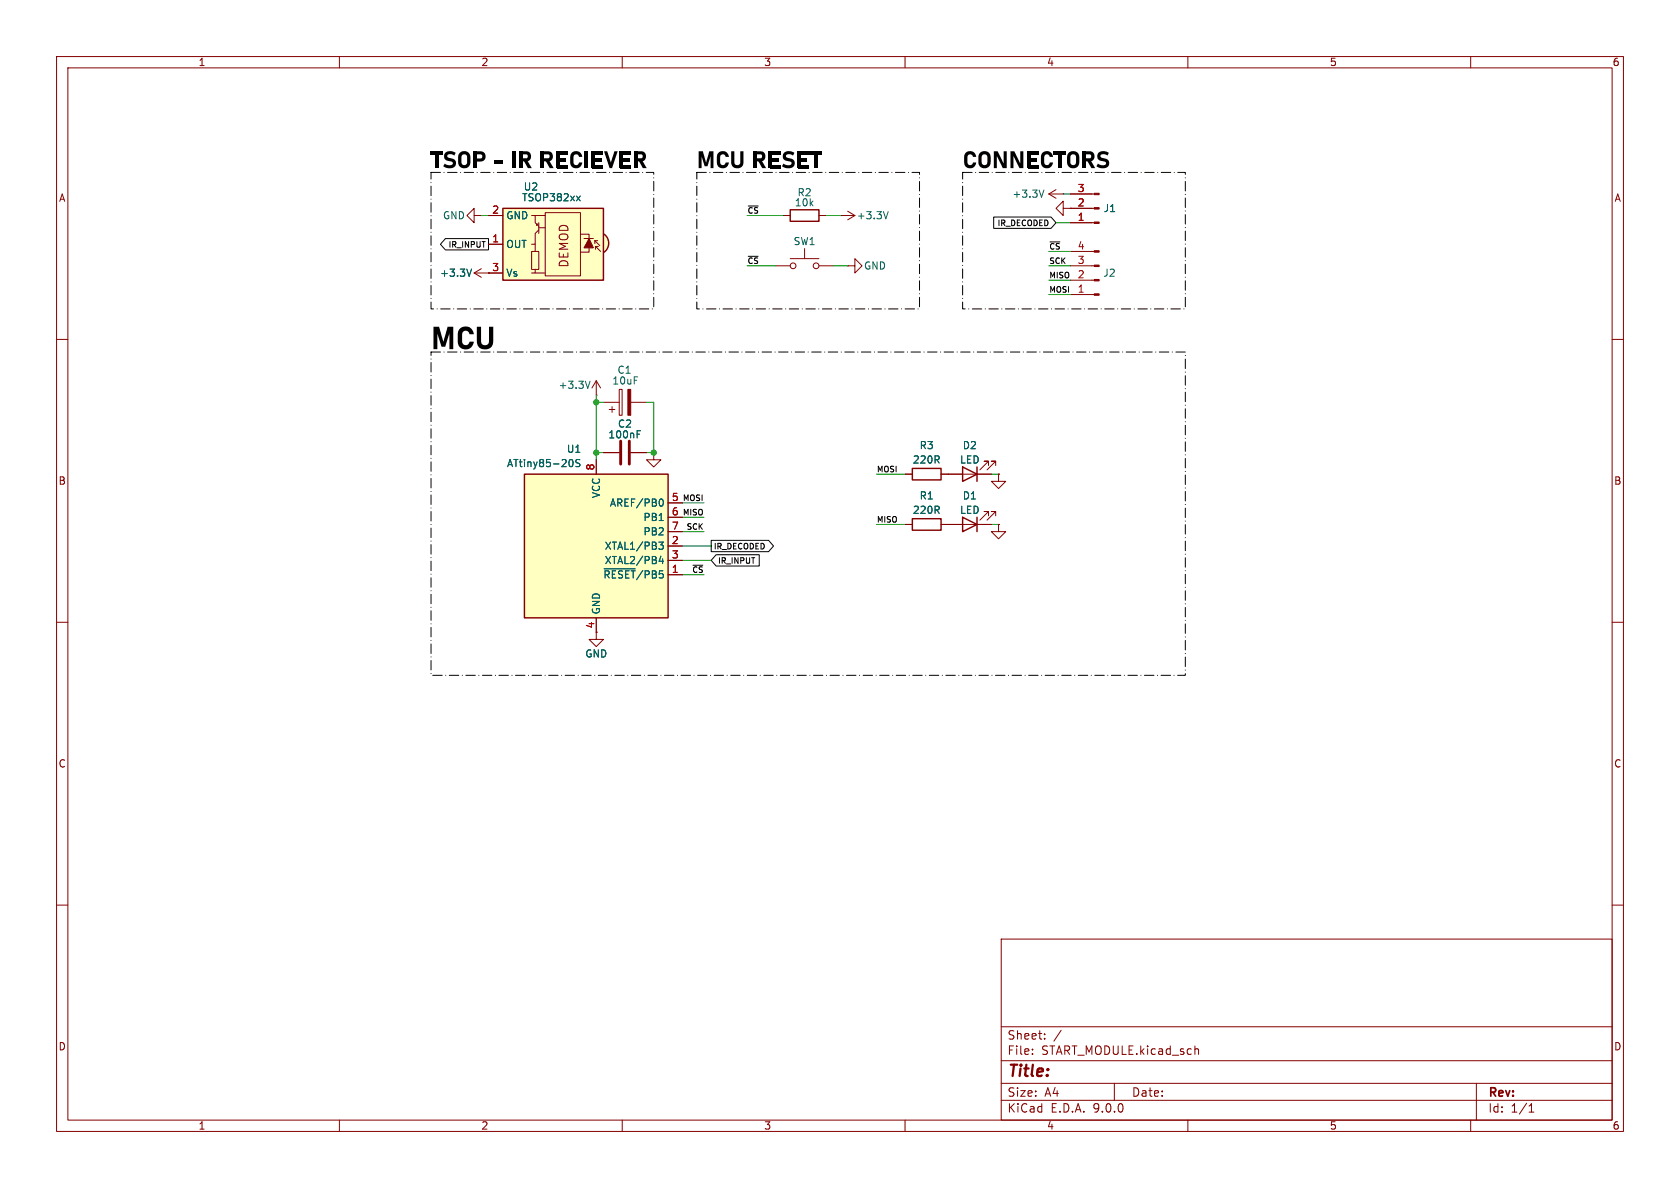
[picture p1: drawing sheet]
<svg xmlns="http://www.w3.org/2000/svg" width="297mm" height="210mm" viewBox="0 0 297 210" stroke-linecap="round" stroke-linejoin="round" font-family="sans-serif">
<g fill="none" stroke="#840000" stroke-width=".18">
<path d="M10 10h277v190h-277zM12 12h273v186h-273zM60 10v2M110 10v2M160 10v2M210 10v2M260 10v2M10 60h2M285 60h2M10 110h2M285 110h2M10 160h2"/>
<path d="M177 166h108v32h-108zM285 160h2M60 198v2M110 198v2M160 198v2M177 194.5h108M177 191.5h108M177 187.5h108M177 181.5h108M182.5 186.3v.1M182.5 185.5v.1M184.7 183.6v.1"/>
<path d="M184.7 182.8v.1M187.6 182.1l-1.3 2M197 191.5v3M210 198v2M211.5 185.4h.2l.2 .2v.8M260 198v2M261 191.5v6.5M270.3 196.6h.9M270.3 195.5l.4-.4v1.5"/>
</g>
<path d="M92.7 83.8h25.4v25.4h-25.4z" fill="#ffffc2"/>
<path d="M92.7 83.8h25.4v25.4h-25.4z" fill="none" stroke="#840000" stroke-width=".25"/>
<g fill="none" stroke="#840000" stroke-width=".18">
<path d="M83.8 38.1v-1.3l-1.3 1.3 1.3 1.3v-1.3h1.3M85.1 38.1h.1M148.6 38.1h.1M148.6 38.1h2.5M149.9 37.3l1.2 .8M151.1 38.1l-1.2 .8M188 36.8v-1.2l-1.3 1.2 1.3 1.3v-1.3h1.2M189.2 36.8h.1M189.2 39.4h4.2M189.2 36.8h4.2M189.2 34.3h4.2M83.8 48.3l1.3 .7"/>
<path d="M83.8 48.3h2.6M85.1 47.5l-1.3 .8M86.4 48.3h.1M189.2 52.1h4.2M189.2 49.5h4.2M189.2 47h4.2M189.2 44.5h4.2M105.4 69.9h.1M105.4 67.3v2.6M105.4 67.3l-.8 1.3M105.4 67.3l.8 1.3M106.7 71.1h2.8"/>
<path d="M107.7 72.4h1M108.2 71.9v1M109.5 68.8h.5v4.6h-.5zM111.5 71.1h2.8M105.4 81.3v2.5M106.7 80h2.8M111.5 80h2.8M115.6 80v1.3h1.2l-1.2 1.3-1.3-1.3h1.3M115.6 80h.1M118.1 88.9h2.5M118.1 91.4h2.5M118.1 94h2.5"/>
<path d="M118.1 96.5h2.5M118.1 99.1h2.5M105.4 109.2v2.6M118.1 101.6h2.5"/>
</g>
<path d="M157 37.4l-.4 1.3M83.4 47.6l-.5 1.2M104.3 67.4l-.4 1.3M112.6 76.7h.5M112.6 76.1h.6M100.8 81.3l.1-.1a.68 .68 0 0 1 .4 .7 .68 .68 0 0 1-.4 .6l-.1-.1M102.5 81.3l-.5-.1-.1 .1v.4l.5 .3 .1 .3-.2 .2-.5-.1M116.5 95.8h.8l-.5 .5 .4 .1v.6l-.2 .1-.5-.1M116.7 88.3l.1-.1a.68 .68 0 0 1 .5 .6 .68 .68 0 0 1-.5 .7l-.1-.1M116.8 98.3l-.3 .9h.8M117.1 98.8v.8M106.8 100.6h5.5" fill="none" stroke="#006464" stroke-width=".18"/>
<g fill="#840000" stroke="#840000" stroke-width=".18">
<path d="M193.4 39.2h.9v.3h-.9z"/>
<path d="M193.4 36.7h.9v.3h-.9z"/>
<path d="M193.4 34.2h.9v.2h-.9z"/>
<path d="M193.4 51.9h.9v.3h-.9z"/>
<path d="M193.4 49.4h.9v.3h-.9z"/>
<path d="M193.4 46.9h.9v.2h-.9z"/>
<path d="M193.4 44.3h.9v.3h-.9z"/>
<path d="M111 68.8h.5v4.6h-.5z"/>
</g>
<path d="M109.7 78v4M111.3 78v4" fill="none" stroke="#840000" stroke-width=".51"/>
<path d="M106.8 41.4a1.97 1.97 0 0 1 0 3.2l-1.2-1.6z" fill="#ffffc2" stroke="#ffffc2" stroke-width=".18"/>
<path d="M88.9 36.8h17.8v12.7h-17.8z" fill="#ffffc2"/>
<path d="M88.9 36.8h17.8v12.7h-17.8zM139.7 37.1h5.1v2h-5.1zM106.8 41.4a1.97 1.97 0 0 1 0 3.2M161.3 91.7h5.1v2h-5.1zM161.3 82.8h5.1v2h-5.1zM170.2 91.4l2.5 1.3-2.5 1.3zM170.2 82.6l2.5 1.2-2.5 1.3zM172.7 82.6v2.5M172.7 91.4v2.6" fill="none" stroke="#840000" stroke-width=".25"/>
<g fill="none" stroke="#840000" stroke-width=".18">
<path d="M86.4 38.1h2.5M94 38.1h.6v1.3l.6 .6M94.6 38.1h1.8M95.1 39.6h-.2v.3M95.2 39.4v1.9M96.4 37.6h6.2v11.2h-6.2zM138.4 38.1h1.3M144.8 38.1h1.2M185.4 34.3l1.3 .8M185.4 34.3h2.6M186.7 33.5l-1.3 .8M188 34.3h.1"/>
<path d="M189.2 36.8h.1M189.2 34.3h3.8M189.2 39.4h3.8M189.2 36.8h3.8M86.4 48.3h.1M86.4 48.3h2.5M86.4 43.2h2.5M94 44.5h1.2v3.1h-1.2zM94.6 47.6v.7h-.6M94.6 48.3h1.8M94.6 43.2v1.3M95.2 40.6l-.6 .7v1.9h-.6"/>
<path d="M95.2 40.3h1.2M102.6 41.4h1.5v3.2h-1.5M103.3 42.2h1.6M105.2 42.5l.8 .9M105.2 42.5h.5M105.2 42.5v.6M105.3 43.6l.9 .9M105.3 43.6h.5M105.3 43.6v.5M137.2 47h2.5M139.7 45.7h5.1M142.2 43.9v1.8"/>
<path d="M144.8 47h2.5M149.9 47h1.2v1.3l1.3-1.3-1.3-1.3v1.3M149.9 47h.1M105.4 81.3v2.5M106.7 80h2.8M111.5 80h2.8M115.6 80h.1M118.1 88.9h2.5M118.1 91.4h2.5M118.1 94h2.5M118.1 96.5h2.5M118.1 99.1h2.5"/>
<path d="M160 92.7h1.3M160 83.8h1.3M166.4 92.7h8.9M166.4 83.8h8.9M174.8 91.2v-.8h-.8h.8l-1.6 1.5M174.8 82.3v-.8h-.8h.8l-1.6 1.6M176 91.2v-.8h-.7h.7l-1.5 1.5M176 82.3v-.8h-.7h.7l-1.5 1.6M176.5 92.7v1.3h1.3l-1.3 1.3-1.2-1.3h1.2M176.5 92.7h.1M176.5 83.8v1.3h1.3l-1.3 1.3-1.2-1.3h1.2M176.5 83.8h.1"/>
<path d="M105.4 109.2v3.8h1.3l-1.3 1.3-1.3-1.3h1.3M118.1 101.6h2.5"/>
<circle cx="140.2" cy="47" r=".51"/>
<circle cx="144.3" cy="47" r=".51"/>
</g>
<path d="M104.1 42.2l.8 1.6h-1.6z" fill="#840000" stroke="#840000" stroke-width=".18"/>
<g fill="none" stroke="#006464" stroke-width=".18">
<path d="M101.9 34.7l.7 .8M102.6 34.7l-.7 .8M184.6 33.6l-.5 1.3M83.4 47.6l-.5 1.2M112.6 76.7h.5M112.6 76.1h.6M100.8 81.3l.1-.1a.68 .68 0 0 1 .4 .7 .68 .68 0 0 1-.4 .6l-.1-.1M102.5 81.3l-.5-.1-.1 .1v.4l.5 .3 .1 .3-.2 .2-.5-.1M116.5 95.8h.8l-.5 .5 .4 .1v.6l-.2 .1-.5-.1M116.7 88.3l.1-.1a.68 .68 0 0 1 .5 .6 .68 .68 0 0 1-.5 .7l-.1-.1M116.8 98.3l-.3 .9h.8M117.1 98.8v.8"/>
<path d="M106.8 100.6h5.5"/>
</g>
<path d="M175.7 38.4h10.1l.9 1-.9 1h-10.1zM78.7 42.2h7.7v2h-7.7l-.8-1zM125.7 95.5h10.2l.9 1-.9 1h-10.2zM126.6 98.1h7.6v2h-7.6l-.9-1z" fill="none" stroke="#000" stroke-width=".18"/>
<g fill="none" stroke="#009600" stroke-width=".18">
<path d="M85.1 38.1h1.3M132.1 38.1h6.3M146 38.1h2.6M186.7 39.4h2.5M188 34.3h1.2M132.1 47h5.1M147.3 47h2.6M185.4 47h3.8M185.4 49.5h3.8M185.4 44.5h3.8M185.4 52.1h3.8M105.4 69.9v11.4"/>
<path d="M105.4 71.1h1.3M114.3 71.1h1.3v8.9h-1.3M105.4 80h1.3M120.6 94h3.9M120.6 96.5h5.1M120.6 88.9h3.9M120.6 91.4h3.9M120.6 99.1h5.1M154.9 83.8h5.1M154.9 92.7h5.1M175.3 83.8h1.2M175.3 92.7h1.2"/>
<path d="M120.6 101.6h3.9"/>
</g>
<path d="M76.2 30.5h39.4v24.1h-39.4zM123.2 30.5h39.4v24.1h-39.4zM170.2 30.5h39.3v24.1h-39.3zM76.2 62.2h133.3v57.2h-133.3z" fill="none" stroke="#000" stroke-width=".18" stroke-dasharray="1.7 .6 0 .6"/>
<g fill="#009600" stroke="#009600" stroke-width=".18">
<circle cx="105.4" cy="80" r=".46"/>
<circle cx="115.6" cy="80" r=".46"/>
<circle cx="105.4" cy="71.1" r=".46"/>
</g>
<text font-size="5.6" x="76.2" y="62.9">MCU</text>
<g font-size="4.2">
<text x="76.2" y="30.6">TSOP- IR RECIEVER</text>
<text x="123.2" y="30.6">MCURESET</text>
<text x="170.2" y="30.6">CONNECTORS</text>
</g>
<text font-size="2.8" fill="#840000" x="178" y="190.9">Title:</text>
<g font-size="2.1" fill="#840000">
<text x="100.7" y="47.4" transform="rotate(-90 100.7 47.4)">DEMOD</text>
<text x="178" y="184">Sheet:</text>
<text x="178" y="186.7">File:</text>
<text x="184.1" y="186.7">START_MODULE.kicad_sch</text>
<text x="178" y="196.9">KiCad</text>
<text x="178" y="194.1">Size:</text>
<text x="184.7" y="194.1">A4</text>
<text x="185.7" y="196.9">E.D.A.</text>
<text x="193.3" y="196.9">9.0.0</text>
<text x="200" y="194.1">Date:</text>
<text x="263" y="194.3">Rev:</text>
<text x="263" y="196.9">Id:</text>
<text x="267.1" y="196.9">1/1</text>
</g>
<g font-size="1.8" fill="#840000">
<text x="35" y="11.9">1</text>
<text x="85" y="11.9">2</text>
<text x="135" y="11.9">3</text>
<text x="185" y="11.9">4</text>
<text x="235" y="11.9">5</text>
<text x="285" y="11.9">6</text>
<text x="10.3" y="35.9">A</text>
<text x="285.3" y="35.9">A</text>
<text x="10.3" y="85.9">B</text>
<text x="285.3" y="85.9">B</text>
<text x="10.3" y="135.9">C</text>
<text x="285.3" y="135.9">C</text>
<text x="10.3" y="185.9">D</text>
<text x="285.3" y="185.9">D</text>
<text x="35" y="199.9">1</text>
<text x="85" y="199.9">2</text>
<text x="135" y="199.9">3</text>
<text x="185" y="199.9">4</text>
<text x="235" y="199.9">5</text>
<text x="285" y="199.9">6</text>
</g>
<g font-size="1.8" fill="#006464">
<text x="92.2" y="35.8">TSOP382xx</text>
<text x="92.5" y="33.9">U2</text>
<text x="140.9" y="34.9">R2</text>
<text x="178.9" y="35.2">+3.3V</text>
<text x="78.2" y="39">GND</text>
<text x="89.4" y="39">GND</text>
<text x="140.4" y="36.7">10k</text>
<text x="151.4" y="39">+3.3V</text>
<text x="195" y="37.7">J1</text>
<text x="89.4" y="44">OUT</text>
<text x="140.2" y="43.5">SW1</text>
<text x="152.6" y="47.9">GND</text>
<text x="77.7" y="49.1">+3.3V</text>
<text x="89.4" y="49.1">Vs</text>
<text x="195" y="49.1">J2</text>
<text x="98.7" y="68.9">+3.3V</text>
<text x="108.2" y="68.2">10uF</text>
<text x="109.1" y="66.3">C1</text>
<text x="107.5" y="77.7">100nF</text>
<text x="109.1" y="75.8">C2</text>
<text x="89.5" y="82.8">ATtiny85-20S</text>
<text x="100.1" y="80.2">U1</text>
<text x="161.3" y="82.1">220R</text>
<text x="162.5" y="79.6">R3</text>
<text x="169.6" y="82.1">LED</text>
<text x="170.1" y="79.6">D2</text>
<text x="106.3" y="88.2" transform="rotate(-90 106.3 88.2)">VCC</text>
<text x="107.7" y="89.8">AREF/PB0</text>
<text x="162.5" y="88.5">R1</text>
<text x="170.1" y="88.5">D1</text>
<text x="113.6" y="92.3">PB1</text>
<text x="113.6" y="94.8">PB2</text>
<text x="161.3" y="91">220R</text>
<text x="169.6" y="91">LED</text>
<text x="106.8" y="97.4">XTAL1/PB3</text>
<text x="106.8" y="99.9">XTAL2/PB4</text>
<text x="106.6" y="102.5">~{RESET}/PB5</text>
<text x="106.3" y="108.7" transform="rotate(-90 106.3 108.7)">GND</text>
<text x="103.4" y="116.4">GND</text>
</g>
<g font-size="1.8" fill="#a90000">
<text x="190.4" y="34">3</text>
<text x="86.9" y="37.8">2</text>
<text x="190.4" y="39.1">1</text>
<text x="190.4" y="36.6">2</text>
<text x="86.9" y="42.9">1</text>
<text x="190.4" y="46.7">3</text>
<text x="190.4" y="44.2">4</text>
<text x="86.9" y="48">3</text>
<text x="190.4" y="51.8">1</text>
<text x="190.4" y="49.3">2</text>
<text x="105.2" y="83.3" transform="rotate(-90 105.2 83.3)">8</text>
<text x="118.7" y="88.6">5</text>
<text x="118.7" y="91.2">6</text>
<text x="118.7" y="93.7">7</text>
<text x="118.7" y="96.3">2</text>
<text x="118.7" y="98.8">3</text>
<text x="118.7" y="101.3">1</text>
<text x="105.2" y="111.2" transform="rotate(-90 105.2 111.2)">4</text>
</g>
<g font-size="1.4">
<text x="132.1" y="37.8">~{CS}</text>
<text x="176.2" y="40.2">IR_DECODED</text>
<text x="79.2" y="44">IR_INPUT</text>
<text x="132.1" y="46.7">~{CS}</text>
<text x="185.4" y="46.7">SCK</text>
<text x="185.4" y="44.2">~{CS}</text>
<text x="185.4" y="49.3">MISO</text>
<text x="185.4" y="51.8">MOSI</text>
<text x="154.9" y="83.5">MOSI</text>
<text x="120.6" y="88.6">MOSI</text>
<text x="120.6" y="91.2">MISO</text>
<text x="121.3" y="93.7">SCK</text>
<text x="154.9" y="92.4">MISO</text>
<text x="122.3" y="101.3">~{CS}</text>
<text x="126.1" y="97.3">IR_DECODED</text>
<text x="126.9" y="99.9">IR_INPUT</text>
</g>
</svg>
